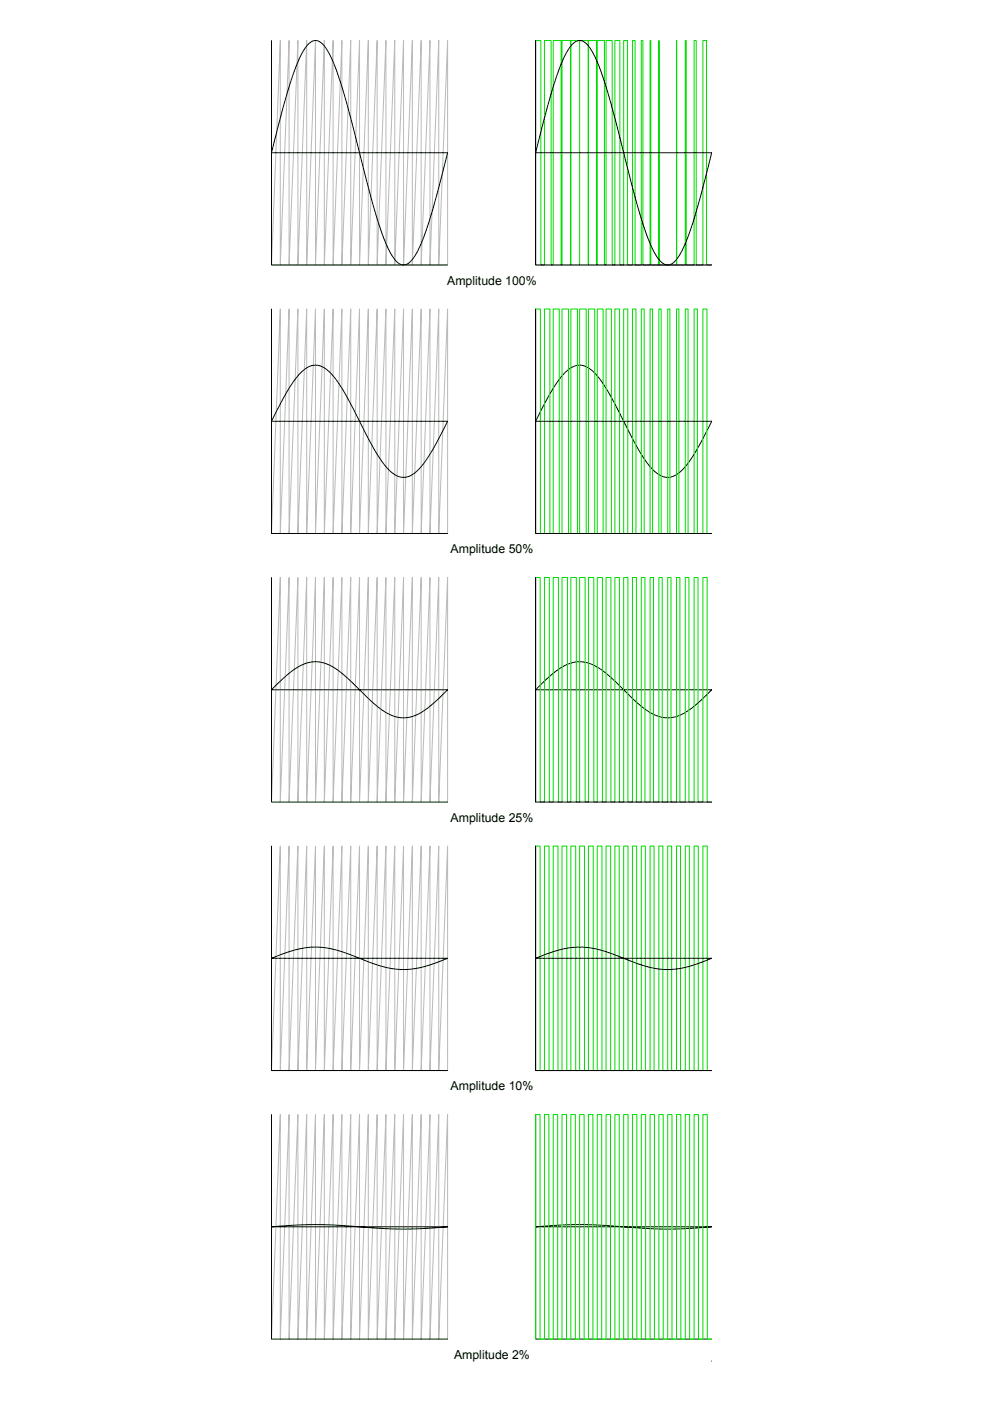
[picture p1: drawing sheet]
<svg xmlns="http://www.w3.org/2000/svg" width="420mm" height="594mm" viewBox="0 0 420 594" stroke-linecap="round" stroke-linejoin="round" font-family="sans-serif">
<!-- layer: 0 -->
<path d="M115.1 112.4l3.7-95.2v95.2l3.8-95.2v95.2l3.7-95.2v95.2l3.7-95.2v95.2l3.8-95.2v95.2l3.7-95.2v95.2l3.7-95.2v95.2l3.8-95.2v95.2l3.7-95.2v95.2l3.7-95.2v95.2l3.8-95.2v95.2l3.7-95.2v95.2l3.7-95.2v95.2l3.8-95.2v95.2l3.7-95.2v95.2l3.7-95.2v95.2l3.8-95.2v95.2l3.7-95.2v95.2l3.7-95.2v95.2l3.8-95.2v95.2M115.1 226.2l3.7-95.2v95.2l3.8-95.2v95.2l3.7-95.2v95.2l3.7-95.2v95.2l3.8-95.2v95.2l3.7-95.2v95.2l3.7-95.2v95.2l3.8-95.2v95.2l3.7-95.2v95.2l3.7-95.2v95.2l3.8-95.2v95.2l3.7-95.2v95.2l3.7-95.2v95.2l3.8-95.2v95.2l3.7-95.2v95.2l3.7-95.2v95.2l3.8-95.2v95.2l3.7-95.2v95.2l3.7-95.2v95.2l3.8-95.2v95.2M115.1 340.1l3.7-95.2v95.2l3.8-95.2v95.2l3.7-95.2v95.2l3.7-95.2v95.2l3.8-95.2v95.2l3.7-95.2v95.2l3.7-95.2v95.2l3.8-95.2v95.2l3.7-95.2v95.2l3.7-95.2v95.2l3.8-95.2v95.2l3.7-95.2v95.2l3.7-95.2v95.2l3.8-95.2v95.2l3.7-95.2v95.2l3.7-95.2v95.2l3.8-95.2v95.2l3.7-95.2v95.2l3.7-95.2v95.2l3.8-95.2v95.2M115.1 454l3.7-95.2v95.2l3.8-95.2v95.2l3.7-95.2v95.2l3.7-95.2v95.2l3.8-95.2v95.2l3.7-95.2v95.2l3.7-95.2v95.2l3.8-95.2v95.2l3.7-95.2v95.2l3.7-95.2v95.2l3.8-95.2v95.2l3.7-95.2v95.2l3.7-95.2v95.2l3.8-95.2v95.2l3.7-95.2v95.2l3.7-95.2v95.2l3.8-95.2v95.2l3.7-95.2v95.2l3.7-95.2v95.2l3.8-95.2v95.2M115.1 567.8l3.7-95.2v95.2l3.8-95.2v95.2l3.7-95.2v95.2l3.7-95.2v95.2l3.8-95.2v95.2l3.7-95.2v95.2l3.7-95.2v95.2l3.8-95.2v95.2l3.7-95.2v95.2l3.7-95.2v95.2l3.8-95.2v95.2l3.7-95.2v95.2l3.7-95.2v95.2l3.8-95.2v95.2l3.7-95.2v95.2l3.7-95.2v95.2l3.8-95.2v95.2l3.7-95.2v95.2l3.7-95.2v95.2l3.8-95.2v95.2" fill="none" stroke="#bababa" stroke-width=".42"/>
<g fill="none" stroke="#000" stroke-width=".42">
<path d="M115.1 17.2v95.2h74.7M130.7 18.7l-2.9 4.4a118.4 118.4 0 0 0-8 23.4l-4.7 18.3h74.7a285.2 285.2 0 0 1-11 37.9l-2.1 4.5-1.4 2.2a4.5 4.5 0 0 1-5.6 2.6l-2.3-1.9-2.3-3.7a114 114 0 0 1-8-23.4l-3.1-12.1a379.4 379.4 0 0 0-11.9-42.6l-2.3-5.2-2.3-3.7a4 4 0 0 0-6.8-.7zM227.1 17.2v95.2h74.6M242.7 18.7l-2.9 4.4a118.4 118.4 0 0 0-8 23.4l-4.7 18.3h74.6a291 291 0 0 1-10.9 37.9l-3.5 6.7a4.5 4.5 0 0 1-5.9 2.5l-2-1.8-2.3-3.7a143.3 143.3 0 0 1-9.6-29.5l-1.6-6a379.4 379.4 0 0 0-11.8-42.6l-2-4.5-2.1-3.6a4.5 4.5 0 0 0-5.6-2.7zM115.1 131v95.2h74.7M227.1 131v95.2h74.6M127.4 158.2a7.5 7.5 0 0 1 9.8-2.4l2.9 2.4a67.5 67.5 0 0 1 10.8 17.4l1.5 3a86.9 86.9 0 0 0 11.6 19.7 8.5 8.5 0 0 0 8.7 3.9 15 15 0 0 0 7.8-6.9 135.2 135.2 0 0 0 9.3-16.7h-74.7a85.7 85.7 0 0 1 11.6-19.7zM239.4 158.2a7.5 7.5 0 0 1 9.8-2.4l2.9 2.4a67.5 67.5 0 0 1 10.8 17.4l1.5 3a86.9 86.9 0 0 0 11.6 19.7 8.5 8.5 0 0 0 8.7 3.9 15 15 0 0 0 7.8-6.9 132.2 132.2 0 0 0 9.2-16.7h-74.6a86.6 86.6 0 0 1 11.6-19.7zM115.1 244.9v95.2h74.7M227.1 244.9v95.2h74.6M116.6 291l-1.5 1.5h74.7l-1.6 1.5a35 35 0 0 1-12.9 9.6 13.9 13.9 0 0 1-13.6-2.7l-4.6-3.8-6.2-6.1a34.8 34.8 0 0 0-12.9-9.7l-3.2-.7a15.2 15.2 0 0 0-10.5 3.5zM228.6 291l-1.5 1.5h74.6l-1.5 1.5a35 35 0 0 1-12.9 9.6l-3.2 .7a14.9 14.9 0 0 1-10.4-3.4l-4.6-3.8-6.2-6.1a34.5 34.5 0 0 0-12.9-9.7 14 14 0 0 0-13.7 2.8z"/>
<path d="M115.1 358.8v95.2h74.7M227.1 358.8v95.2h74.6M115.1 406.4h74.7a46.1 46.1 0 0 1-17.3 4.7l-5.1-.2a63.6 63.6 0 0 1-18-5.8 44.6 44.6 0 0 0-12.2-3.3h-7.1a53.1 53.1 0 0 0-15 4.6zM227.1 406.4h74.6a45.8 45.8 0 0 1-17.3 4.7l-5-.2a63.6 63.6 0 0 1-18-5.8 45.1 45.1 0 0 0-12.2-3.3h-7.1a52.8 52.8 0 0 0-15 4.6zM115.1 472.6v95.2h74.7M227.1 472.6v95.2h74.6M115.1 520.2l16.8-.9 10.2 .2 26.3 1.7 10.4-.2 11-.8zM227.1 520.2l16.8-.9 10.2 .2 26.3 1.7 10.4-.2 10.9-.8zM301.7 577.1h.1"/>
</g>
<path d="M245.8 17.2v95.2M227.1 112.4v-95.2h2.2v95.2h1.5v-95.2h2.9v95.2h.9v-95.2h3.3v95.2h.4v-95.2h3.6v95.2l.1-95.2h7.4v95.2l.1-95.2h3.4v95.2h.3v-95.2h3.1v95.2h.6v-95.2h2.7v95.2h1.1v-95.2h2.1v95.2h1.6v-95.2h1.6v95.2h2.1v-95.2h1.2v95.2h2.6v-95.2h.7v95.2h3v-95.2h.3v95.2h3.4v-95.2l.1 95.2h7.4v-95.2l.1 95.2h3.6v-95.2h.4v95.2h3.4v-95.2h.9v95.2h2.8v-95.2h1.5v95.2h2.2M227.1 226.2v-95.2h2v95.2h1.7v-95.2h2.3v95.2h1.5v-95.2h2.5v95.2h1.2v-95.2h2.7v95.2h1v-95.2h2.8v95.2h1v-95.2h2.7v95.2h1v-95.2h2.6v95.2h1.1v-95.2h2.5v95.2h1.2v-95.2h2.3v95.2h1.5v-95.2h2v95.2h1.7v-95.2h1.8v95.2h1.9v-95.2h1.5v95.2h2.3v-95.2h1.2v95.2h2.5v-95.2h1.1v95.2h2.6v-95.2h1v95.2h2.8v-95.2h.9v95.2h2.8v-95.2h1v95.2h2.7v-95.2h1.2v95.2h2.6v-95.2h1.4v95.2h2.3v-95.2h1.7v95.2h2M227.1 340.1v-95.2h1.9v95.2h1.8v-95.2h2.1v95.2h1.7v-95.2h2.2v95.2h1.5v-95.2h2.3v95.2h1.4v-95.2h2.4v95.2h1.4v-95.2h2.3v95.2h1.4v-95.2h2.3v95.2h1.4v-95.2h2.2v95.2h1.5v-95.2h2.1v95.2h1.7v-95.2h1.9v95.2h1.8v-95.2h1.8v95.2h1.9v-95.2h1.7v95.2h2.1v-95.2h1.5v95.2h2.2v-95.2h1.5v95.2h2.2v-95.2h1.5v95.2h2.3v-95.2h1.4v95.2h2.3v-95.2h1.5v95.2h2.2v-95.2h1.6v95.2h2.2v-95.2h1.6v95.2h2.1v-95.2h1.8v95.2h1.9M227.1 454v-95.2h1.9v95.2h1.8v-95.2h2v95.2h1.8v-95.2h2v95.2h1.7v-95.2h2v95.2h1.7v-95.2h2.1v95.2h1.7v-95.2h2v95.2h1.7v-95.2h2v95.2h1.7v-95.2h2v95.2h1.7v-95.2h2v95.2h1.8v-95.2h1.8v95.2h1.9v-95.2h1.9v95.2h1.8v-95.2h1.8v95.2h2v-95.2h1.7v95.2h2v-95.2h1.7v95.2h2v-95.2h1.7v95.2h2.1v-95.2h1.7v95.2h2v-95.2h1.7v95.2h2v-95.2h1.8v95.2h2v-95.2h1.8v95.2h1.9v-95.2h1.9v95.2h1.8M227.1 567.8v-95.2h1.9v95.2h1.8v-95.2h1.9v95.2h1.9v-95.2h1.8v95.2h1.9v-95.2h1.9v95.2h1.8v-95.2h1.9v95.2h1.9v-95.2h1.9v95.2h1.8v-95.2h1.9v95.2h1.8v-95.2h1.9v95.2h1.8v-95.2h1.9v95.2h1.9v-95.2h1.8v95.2h1.9v-95.2h1.9v95.2h1.8v-95.2h1.9v95.2h1.9v-95.2h1.8v95.2h1.9v-95.2h1.9v95.2h1.8v-95.2h1.9v95.2h1.9v-95.2h1.8v95.2h1.9v-95.2h1.9v95.2h1.8v-95.2h1.9v95.2h1.9v-95.2h1.8v95.2h1.9v-95.2h1.9v95.2h1.8" fill="none" stroke="#0d0" stroke-width=".42"/>
<g font-size="5.2">
<text x="189.6" y="120.7">Amplitude 100%</text>
<text x="191.1" y="234.5">Amplitude 50%</text>
<text x="191.1" y="348.4">Amplitude 25%</text>
<text x="191.1" y="462.3">Amplitude 10%</text>
<text x="192.5" y="576.1">Amplitude 2%</text>
</g>
</svg>
